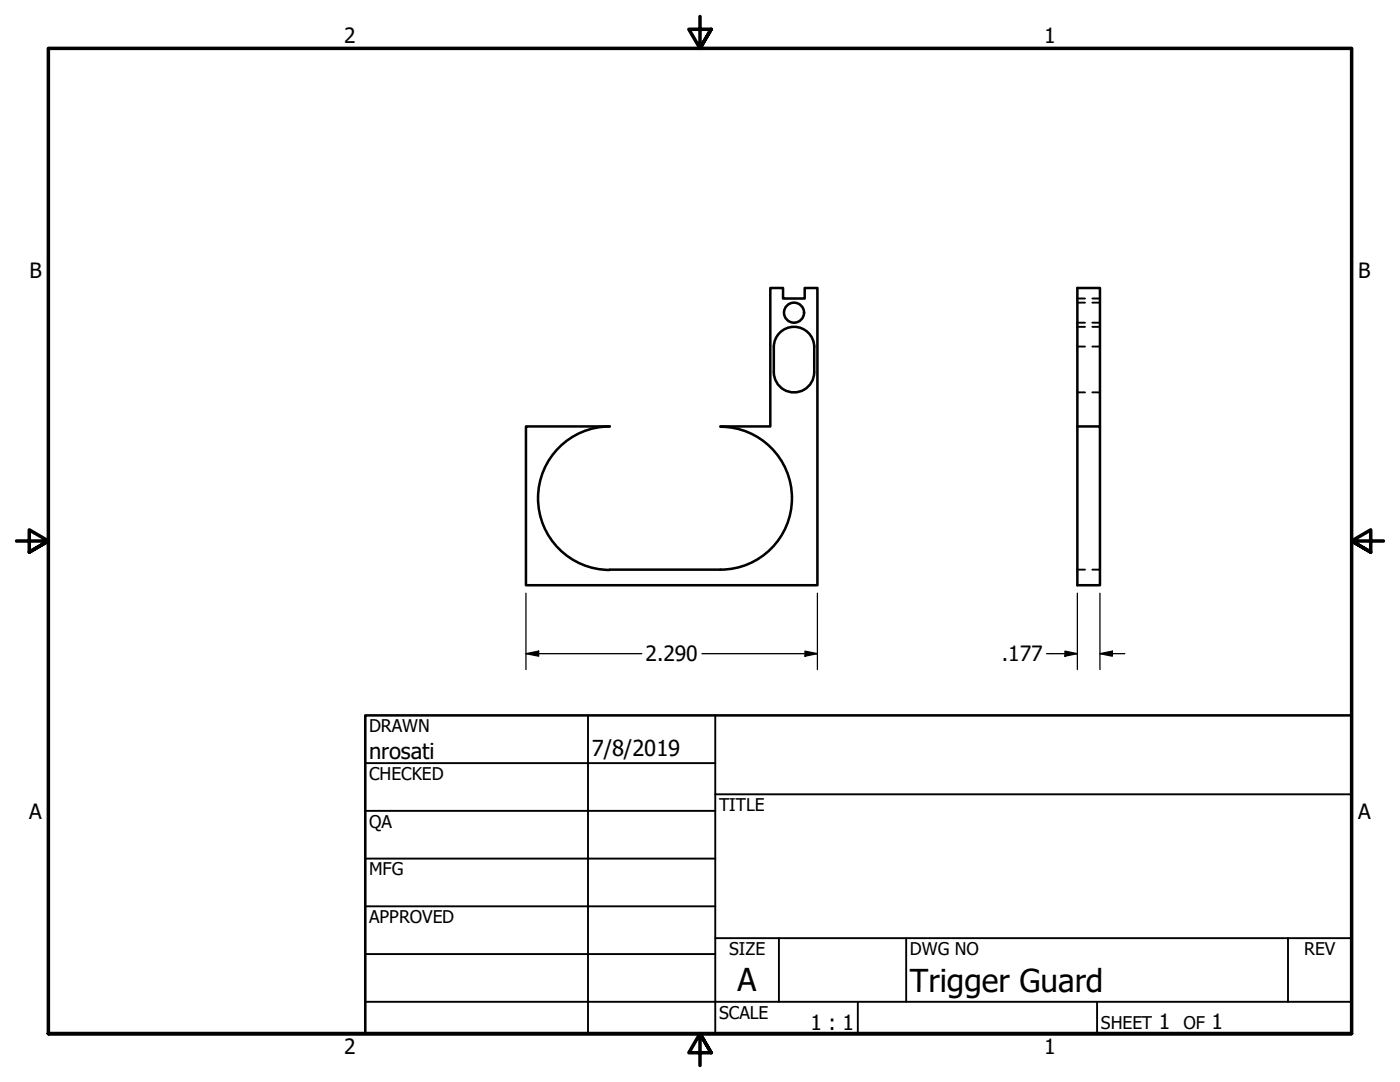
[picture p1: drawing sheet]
<svg xmlns="http://www.w3.org/2000/svg" width="279mm" height="216mm" viewBox="0 0 279 216" stroke-linecap="round" stroke-linejoin="round" font-family="sans-serif">
<!-- layer: Visible (ANSI) -->
<g fill="none" stroke="#000" stroke-width=".51">
<path d="M155.6 66.4a4 4 0 0 1 4.4-.9 4 4 0 0 1 2.5 3.7v5.1a4 4 0 0 1-4.1 4 4 4 0 0 1-4-4.1v-5a4 4 0 0 1 1.2-2.8zM143.8 85.1h9.9v-27.6h2.6v2.1h4.3v-2.1h2.5v59.3h-58.1v-31.7h16.7a14.3 14.3 0 0 0-14.3 14.3 14.3 14.3 0 0 0 14.3 14.3M143.8 85.2a14.3 14.3 0 0 1 14.3 14.2 14.3 14.3 0 0 1-14.3 14.3M215 85.1h4.5v31.7h-4.5v-59.3h4.5v27.6M121.7 113.7h22.1"/>
<circle cx="158.5" cy="62.4" r="2"/>
</g>
<!-- layer: Hidden (ANSI) -->
<g fill="none" stroke="#000" stroke-width=".38">
<path d="M215 59.6h1.5M218 59.6h1.5M215 69.2h1.5M215 78.3h1.5M215 65.2h1.5M215 60.4h1.5M215 64.4h1.5M218 69.2h1.5M218 78.3h1.5M218 65.2h1.5M218 60.4h1.5M218 64.4h1.5"/>
<path d="M215 113.7h1.5M218 113.7h1.5"/>
</g>
<!-- layer: Border (ANSI) -->
<path d="M139.7 3.3v6.4l-2.2-3.9h4.4l-2.2 3.9 2.2-3.9M3.3 107.9h6.4l-3.9-2.2v4.5l3.9-2.3-3.9 2.3M276.1 107.9h-6.4l3.9-2.2v4.5l-3.9-2.3 3.9 2.3M9.7 206.2v-196.5h260v196.5h-260h260M141.9 210.1l-2.2-3.9 2.2 3.9h-4.4l2.2-3.9v6.4" fill="none" stroke="#000" stroke-width=".7"/>
<!-- layer: Title (ANSI) -->
<g fill="none" stroke="#000" stroke-width=".38">
<path d="M72.9 152.3h69.8M117.3 142.7v63.5M142.7 158.5h127M142.7 142.7v63.5M72.9 161.8h69.8M72.9 171.3h69.8M72.9 199.9h196.8M72.9 180.8h69.8M72.9 190.4h69.8M142.7 187.2h127M155.4 187.2v12.7M171.2 199.9v6.3"/>
<path d="M180.8 187.2v12.7M218.9 199.9v6.3M257 187.2v12.7"/>
</g>
<path d="M72.9 142.7h196.8v63.5h-196.8z" fill="none" stroke="#000" stroke-width=".51"/>
<!-- layer: Dimension (ANSI) -->
<path d="M105 118.4v15.2M163.1 118.4v15.2M215 118.4v15.2M219.5 118.4v15.2M105 130.4l2.5-.5v1zM105 130.4h23.1M140.1 130.4h23M160.7 129.9l2.4 .5-2.4 .5zM208.9 130.4h6.1M212.5 129.9l2.5 .5-2.5 .5zM219.5 130.4l2.5-.5v1zM219.5 130.4h5" fill="none" stroke="#000" stroke-width=".25"/>
<g fill="#000">
<path d="M105 130.4l2.5-.5v1z" fill-rule="evenodd"/>
<path d="M160.7 129.9l2.4 .5-2.4 .5z" fill-rule="evenodd"/>
<path d="M212.5 129.9l2.5 .5-2.5 .5z" fill-rule="evenodd"/>
<path d="M219.5 130.4l2.5-.5v1z" fill-rule="evenodd"/>
</g>
<g font-size="6.3">
<text x="147.2" y="197.7">A</text>
<text x="181.6" y="197.9">Trigger Guard</text>
</g>
<g font-size="4.4">
<text x="73.7" y="151.4">nrosati</text>
<text x="118.1" y="150.8">7/8/2019</text>
</g>
<g font-size="4.2">
<text x="68.7" y="8.6">2</text>
<text x="208.4" y="8.6">1</text>
<text x="5.9" y="55.5">B</text>
<text x="271.1" y="55.5">B</text>
<text x="128.8" y="132">2.290</text>
<text x="200" y="132">.177</text>
<text x="5.8" y="163.4">A</text>
<text x="271" y="163.4">A</text>
<text x="161.7" y="205.5">1 : 1</text>
<text x="231.3" y="205.4">1</text>
<text x="241.8" y="205.4">1</text>
<text x="68.7" y="210.3">2</text>
<text x="208.4" y="210.3">1</text>
</g>
<g font-size="3.5">
<text x="73.7" y="146">DRAWN</text>
<text x="73.7" y="155.6">CHECKED</text>
<text x="143.5" y="161.8">TITLE</text>
<text x="73.7" y="165.2">QA</text>
<text x="73.7" y="174.7">MFG</text>
<text x="73.7" y="184.2">APPROVED</text>
<text x="145.5" y="190.6">SIZE</text>
<text x="181.6" y="190.6">DWG NO</text>
<text x="260.3" y="190.5">REV</text>
<text x="143.5" y="203.3">SCALE</text>
<text x="219.7" y="205.4">SHEET</text>
<text x="236.2" y="205.4">OF</text>
</g>
</svg>
